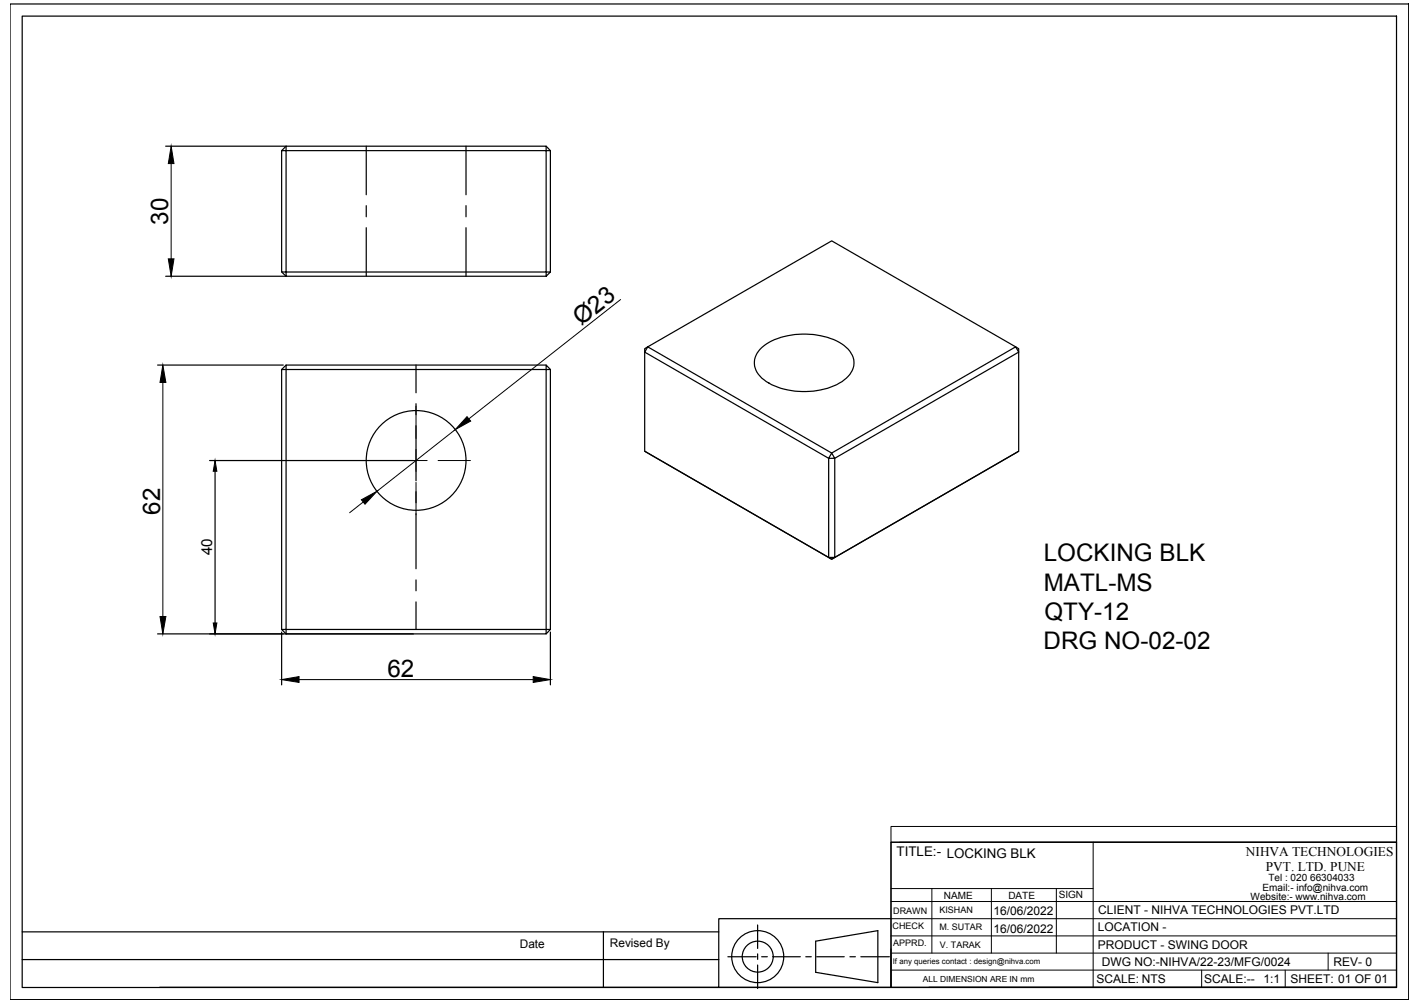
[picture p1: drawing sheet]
<svg xmlns="http://www.w3.org/2000/svg" width="297mm" height="210mm" viewBox="0 0 297 210" stroke-linecap="round" stroke-linejoin="round" font-family="sans-serif">
<!-- layer: 0 -->
<g fill="none" stroke="#000" stroke-width=".25">
<path d="M2.1 .8h292.6v208.4h-292.6zM4.6 3.4h287.5v203.3h-287.5zM34.7 30.6h25.1l-.9 .9M58.9 31.5h.9v25.4h-.9zM76.6 30.6v10.2M97.5 30.6v10.2M114.2 30.6l.9 .9M58.9 56.9l.9 .9h-25.1M59.8 56.9h54.4v-25.4h-54.4v-.9h54.4v.9h.9v25.4M59.8 56.9v.9h54.4M76.6 43v2.4M76.6 47.7v10.1"/>
<path d="M97.5 43v2.4M97.5 47.7v10.1M114.2 56.9h.9l-.9 .9zM33 76.4h26.3M59.8 77.3v54.4h-.9l.9 1M59.8 77.3h-.9v54.4M59.8 77.3h54.4v-.9l.9 .9M59.8 76.4l-.9 .9M87 76.4v5.8M114.2 76.4h-54.4v.9M115.1 77.3h-.9v54.4h.9l-.9 1M115.1 77.3v54.4"/>
<path d="M135.5 72.6l-.6 1.1 38.4 22.2 .7-1.1 .6 1.1h-1.3v20.8M135.5 72.6l38.5 22.2 38.5-22.2 .6 1.1-38.5 22.2v20.8h-1.3M135.5 72.6l38.5-22.2 39.1 22.6v21.4l-39.1 22.6-.7-.3M135.5 72.6l-.6 .4v21.4l38.4 22.3M159.4 72.7a14.7 14.7 0 0 1 11.5-2.6 9.9 9.9 0 0 1 7.1 3.8 4 4 0 0 1-1.4 5.6 15.3 15.3 0 0 1-11.8 2.1 10 10 0 0 1-6.4-3.7 4 4 0 0 1 1-5.2zM43.8 96.4h42.7M45 98.6v31.8M87 84.5v2.3M87 89.1v11.5M134.9 94.4l39.1 22.6 39.1-22.6M87 102.9v2.3M87 107.5v11.5"/>
<path d="M33 132.7h53.5M58.9 132.3v11M59.8 131.7h54.4v1h-54.4zM87 121.4v2.2M87 126v5.7M115.1 132.3v11M186.4 176.3h105.7v30.3h-105.7zM4.6 195h145.8M126.2 195v11.7M158.5 193.6v4.9M158.5 199.6v1.2M170.6 197l13-2.2v10.8l-13-2.1z"/>
<path d="M186.4 192.3h-36v14.3h-117M4.6 200.8h145.8M150.4 206.6h36M152.3 200.2h5.9M158.5 202v4.9M159.3 200.2h1.2M161.7 200.2h5.7M168.6 200.2h1.1M170.8 200.2h5.8M177.8 200.2h1.1M180.1 200.2h5.9M194.3 206.6h97.8"/>
<circle cx="87" cy="96.4" r="10.4"/>
<circle cx="158.5" cy="200.2" r="5.4"/>
<circle cx="158.5" cy="200.2" r="3.2"/>
</g>
<g fill="none" stroke="#000" stroke-width=".21">
<path d="M35.8 34.2v20M129.8 62.7l-31.7 25M34.1 80v49M75.7 96.4h6.7M87 94.1v2.3h-2.3M87 85v6.8M89.4 96.4h-2.4v2.3M91.6 96.4h6.8M95.2 89.9l-16.3 12.9M76 105.1l-2.9 2.2M87 101v6.7M62.6 142.2h48.9"/>
<path d="M186.4 173h105.7v3.3h-105.7zM186.4 176.3v30.3M188.2 176.3h103.9M228.7 176.3v30.3M186.4 199.5h105.7M186.4 195.9h105.7M186.4 192.3h105.7M186.4 188.7h105.7M186.4 186h42.3M194.9 186v13.5M207.4 186v13.5M221 186v13.5"/>
<path d="M277.8 199.5v3.5M186.4 203h105.7M251.4 203v3.6M268.8 203v3.6"/>
</g>
<path d="M35.8 30.6l.6 3.6h-1.2zM35.2 54.2h1.2l-.6 3.6zM34.1 76.4l.6 3.6h-1.2zM45 96.4l.4 2.2h-.8zM97.7 87.2l.8 .9-3.3 1.8zM75.6 104.6l3.3-1.8-2.5 2.7zM33.5 129h1.2l-.6 3.7zM44.6 130.4h.8l-.4 2.3zM58.9 142.2l3.7-.6v1.2zM111.5 141.6l3.6 .6-3.6 .6z" fill="#000" stroke="#000" stroke-width=".21"/>
<g font-size="5.1">
<text x="35.2" y="47" transform="rotate(-90 35.2 47)">30</text>
<text x="121.6" y="68.3" transform="rotate(-38 121.6 68.3)">Ø23</text>
<text x="33.5" y="107.8" transform="rotate(-90 33.5 107.8)">62</text>
<text x="218.3" y="117.5">LOCKING BLK</text>
<text x="218.3" y="123.6">MATL-MS</text>
<text x="218.5" y="129.7">QTY-12</text>
<text x="218.3" y="135.8">DRG NO-02-02</text>
<text x="81.1" y="141.6">62</text>
</g>
<text font-size="3.2" x="44.4" y="116.2" transform="rotate(-90 44.4 116.2)">40</text>
<g font-size="2.8">
<text x="187.6" y="179.2">TITLE:- LOCKING BLK</text>
<text x="260.6" y="179.1">NIHVA TECHNOLOGIES</text>
<text x="264.8" y="182.3">PVT. LTD. PUNE</text>
</g>
<g font-size="2.5">
<text x="207.8" y="191.6">16/06/2022</text>
<text x="229.7" y="191.3">CLIENT - NIHVA TECHNOLOGIES PVT.LTD</text>
<text x="207.8" y="195.2">16/06/2022</text>
<text x="229.6" y="194.9">LOCATION -</text>
<text x="108.7" y="198.5">Date</text>
<text x="127.6" y="198.2">Revised By</text>
<text x="229.6" y="198.5">PRODUCT - SWING DOOR</text>
<text x="230.5" y="202.1">DWG NO:-NIHVA/22-23/MFG/0024</text>
<text x="279" y="202.1">REV- 0</text>
<text x="229.3" y="205.7">SCALE: NTS</text>
<text x="251.9" y="205.7">SCALE:--</text>
<text x="264.3" y="205.7">1:1</text>
<text x="269.9" y="205.7">SHEET: 01 OF 01</text>
</g>
<g font-size="2.1">
<text x="265.3" y="184.4">Tel : 020 66304033</text>
<text x="197.4" y="188.1">NAME</text>
<text x="210.9" y="188.2">DATE</text>
<text x="221.5" y="188">SIGN</text>
<text x="261.6" y="188.4">Website:- www.nihva.com</text>
<text x="264.1" y="186.5">Email:- info@nihva.com</text>
</g>
<g font-size="1.9">
<text x="186.8" y="191.2">DRAWN</text>
<text x="196.5" y="191.1">KISHAN</text>
<text x="186.7" y="194.4">CHECK</text>
<text x="186.8" y="198">APPRD.</text>
<text x="196.5" y="194.7">M. SUTAR</text>
<text x="196.6" y="198.3">V. TARAK</text>
</g>
<text font-size="1.8" x="193" y="205.4">ALL DIMENSION ARE IN mm</text>
<text font-size="1.6" x="186.8" y="201.7">If any queries contact : design@nihva.com</text>
</svg>
